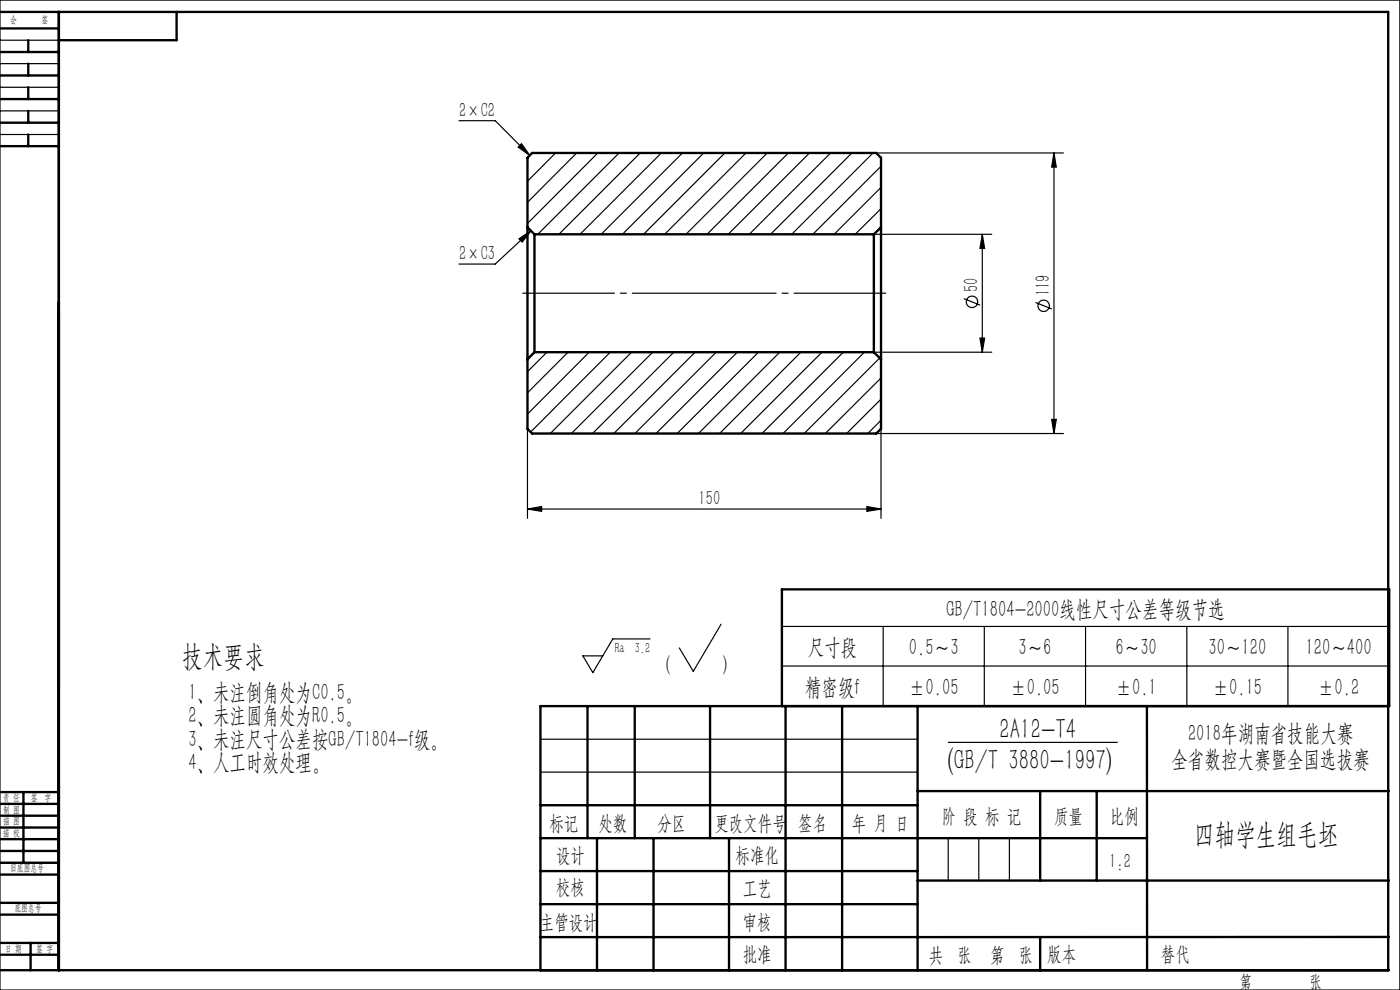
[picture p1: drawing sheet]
<svg xmlns="http://www.w3.org/2000/svg" width="297mm" height="210mm" viewBox="0 0 297 210" stroke-linecap="round" stroke-linejoin="round" font-family="sans-serif">
<g fill="none" stroke="#000" stroke-width=".25">
<path d="M0 0h297v210h-297zM0 8.5h12.5M0 13.5h12.5M0 18.5h12.5M0 23.5h12.5M0 28.5h12.5M97.4 25.6h7.7l7.3 7.4M110.6 30.5l1.8 2.5-2.5-1.8zM117.9 32.4l-6 6M122.3 32.4l-10.4 10.5M126.8 32.4l-14.9 15M131.3 32.4l-17.2 17.3"/>
<path d="M135.8 32.4l-17.2 17.3M140.3 32.4l-17.3 17.3M144.8 32.4l-17.3 17.3M149.3 32.4l-17.3 17.3M153.8 32.4l-17.3 17.3M158.3 32.4l-17.3 17.3M162.8 32.4l-17.3 17.3M167.3 32.4l-17.3 17.3M171.7 32.4l-17.2 17.3M176.2 32.4l-17.2 17.3M180.7 32.4l-17.2 17.3M185.2 32.4l-17.2 17.3"/>
<path d="M185.9 32.4h39.7M186.9 35.3l-14.5 14.4M186.9 39.7l-9.9 10M223.6 32.4l.5 3h-1zM223.6 32.4v59.6M110.1 50.7l2.5-1.7-1.8 2.4zM112.6 49l-7.5 7h-7.7M185.4 49.7h25M186.9 44.3l-5.5 5.4M208.4 49.7v25M208.4 49.7l.5 3h-1zM116 74.7l-4.1 4.1"/>
<path d="M120.5 74.7l-8.6 8.6M125 74.7l-13.1 13.1M129.5 74.7l-16.9 16.9M134 74.7l-17.3 17.3M138.5 74.7l-17.3 17.3M142.9 74.7l-17.2 17.3M147.5 74.7l-17.3 17.3M151.9 74.7l-17.2 17.3M156.4 74.7l-17.2 17.3M160.9 74.7l-17.2 17.3M165.4 74.7l-17.2 17.3M169.9 74.7l-17.3 17.3"/>
<path d="M174.4 74.7l-17.3 17.3M178.9 74.7l-17.3 17.3M183.4 74.7l-17.3 17.3M185.4 74.7h25M186.6 75.9l-16 16.1M204.5 63.4l3.4 1.3M207.9 71.7h1l-.5 3zM219.7 64.2l3.4 1.3M111.9 91v19M185.9 92h39.7M186.9 80.2l-11.8 11.8M186.9 84.7l-7.3 7.3"/>
<path d="M186.9 89.1l-2.8 2.9M186.9 91v19M223.1 89h1l-.5 3zM111.9 108l3-.6v1.1zM111.9 108h75M183.9 107.4l3 .6-3 .5zM137.9 135.5h-7.9l-4.2 7.2-2.2-3.6h4.3M153 132.4l-5.9 10-3-5M165.9 132.9h128.8M187.4 132.9v16.9M208.8 132.9v16.9M230.3 132.9v16.9"/>
<path d="M251.8 132.9v16.9M273.2 132.9v16.9M114.7 156.8h80M165.9 141.3h128.8M201.1 157.5h36M114.7 163.8h80M201.2 177.8v9M207.6 177.8v9M214.1 177.8v9M243.3 205.8h.1"/>
<circle cx="206.2" cy="64" r="1.21"/>
<circle cx="221.4" cy="64.9" r="1.22"/>
</g>
<g fill="none" stroke="#000" stroke-width=".5">
<path d="M0 2.5h294.5v203.3M0 6h12.5M0 11h12.5M0 16h12.5M6 8.5v2.5M6 13.5v2.5M6 18.5v2.5M12.5 2.5v203.3M37.5 2.5v6h-25M0 21h12.5M0 26h12.5M0 31h12.5"/>
<path d="M6 23.5v2.5M6 28.5v2.5M111.9 48.2v28M111.9 48.2v-14.7l1-1.1h73l1 1.1v14.7M111.9 48.2l1.5 1.5M113.4 49.7v25M113.4 49.7h72M185.4 49.7v25M186.9 48.2v28M186.9 48.2l-1.5 1.5M111.9 76.2v14.8l1 1h73l1-1v-14.8M113.4 74.7h72"/>
<path d="M113.4 74.7l-1.5 1.5M185.4 74.7l1.5 1.5M124.6 149.8v28M134.7 149.8v28M150.6 149.8v28M165.9 149.8v-24.8h128.8v24.8h-180v56M166.7 149.8v56M178.6 149.8v56M194.7 149.8v56M243.3 149.8v56M0 178h12.5M0 175.5h12.5"/>
<path d="M0 173h12.5M0 170.5h12.5M0 168h12.5M5 168v15M114.7 177.8h128.6M114.7 170.8h80M126.6 177.8v28M138.6 177.8v28M154.7 177.8v28M194.7 167.8h99.9M220.7 167.8v19M232.7 167.8v19"/>
<path d="M0 194h12.5M0 191.5h12.5M0 185.5h12.5M0 183h12.5M0 180.5h12.5M114.7 184.8h80M114.7 191.8h80M194.7 186.8h99.9M220.7 198.8v7M294.6 198.7l-179.9 .1M0 205.8h294.6M0 202.5h12.5"/>
<path d="M0 200h12.5M6.5 200v5.8"/>
</g>
<path d="M110.9 62.2h77" fill="none" stroke="#000" stroke-width=".25" stroke-dasharray="30.5 1.3 1.3 1.3" stroke-dashoffset="11"/>
<g fill="#000">
<path d="M110.6 30.5l1.8 2.5-2.5-1.8zM110.1 50.7l2.5-1.7-1.8 2.4z"/>
<path d="M208.4 49.7l.5 3h-1zM207.9 71.7h1l-.5 3z"/>
<path d="M223.1 89h1l-.5 3zM223.6 32.4l.5 3h-1z"/>
<path d="M111.9 108l3-.6v1.1zM183.9 107.4l3 .6-3 .5z"/>
</g>
<g font-size="6.3">
<text x="38.7" y="141.2">技术要求</text>
<text x="212.1" y="156.9">2A12-T4</text>
<text x="201.1" y="163.4">(GB/T 3880-1997)</text>
<text x="253.3" y="178.9">四轴学生组毛坯</text>
</g>
<g font-size="5">
<text x="200.8" y="130.9">GB/T1804-2000线性尺寸公差等级节选</text>
<text x="171.4" y="139">尺寸段</text>
<text x="192.8" y="139">0.5～3</text>
<text x="216.1" y="139">3～6</text>
<text x="236.7" y="139">6～30</text>
<text x="256.4" y="139">30～120</text>
<text x="276.9" y="139">120～400</text>
<text x="40" y="148.4">1、未注倒角处为C0.5。</text>
<text x="170.8" y="147.5">精密级f</text>
<text x="192.8" y="147.5">±0.05</text>
<text x="214.3" y="147.5">±0.05</text>
<text x="236.6" y="147.5">±0.1</text>
<text x="257.2" y="147.5">±0.15</text>
<text x="279.6" y="147.5">±0.2</text>
<text x="40" y="153.4">2、未注圆角处为R0.5。</text>
<text x="40" y="158.4">3、未注尺寸公差按GB/T1804-f级。</text>
<text x="252" y="157.2">2018年湖南省技能大赛</text>
<text x="40" y="163.4">4、人工时效处理。</text>
<text x="248.5" y="162.7">全省数控大赛暨全国选拔赛</text>
</g>
<g font-size="4.4">
<text x="97.4" y="24.7">2×C2</text>
<text x="97.4" y="55.1">2×C3</text>
<text x="207.5" y="62" transform="rotate(-90 207.5 62)">50</text>
<text x="222.7" y="62.8" transform="rotate(-90 222.7 62.8)">119</text>
<text x="148.2" y="107.1">150</text>
<text x="141.3" y="142.4">(</text>
<text x="153.3" y="142.4">)</text>
<text x="116.5" y="176">标记</text>
<text x="126.9" y="176">处数</text>
<text x="139.5" y="176">分区</text>
<text x="151.6" y="176">更改文件号</text>
<text x="169.3" y="176">签名</text>
<text x="180.7" y="176">年 月 日</text>
<text x="199.8" y="174.6">阶 段 标 记</text>
<text x="223.6" y="174.6">质量</text>
<text x="235.5" y="174.6">比例</text>
<text x="118" y="182.8">设计</text>
<text x="156.1" y="182.9">标准化</text>
<text x="235.3" y="184.2">1:2</text>
<text x="118" y="189.7">校核</text>
<text x="157.6" y="189.8">工艺</text>
<text x="114.5" y="197">主管设计</text>
<text x="157.6" y="197">审核</text>
<text x="157.6" y="203.9">批准</text>
<text x="222.2" y="203.9">版本</text>
<text x="246.3" y="203.9">替代</text>
<text x="197" y="204.1">共 张</text>
<text x="210" y="204.1">第 张</text>
</g>
<g font-size="3.9">
<text x="263" y="209.5">第</text>
<text x="277.8" y="209.5">张</text>
</g>
<text font-size="3.1" x="130.5" y="138.5">Ra 3.2</text>
<g font-size="2.1">
<text x="2.2" y="4.9">会</text>
<text x="8.8" y="4.9">签</text>
<text x=".6" y="169.9">责 任</text>
<text x=".7" y="172.4">制 图</text>
<text x="6.5" y="169.9">签 字</text>
<text x=".6" y="177.4">描 校</text>
<text x=".6" y="174.9">描 图</text>
<text x="2.2" y="184.8">旧底图总号</text>
<text x="3" y="193.3">底图总号</text>
<text x="1.1" y="201.9">日 期</text>
<text x="7.7" y="201.9">签 字</text>
</g>
</svg>
